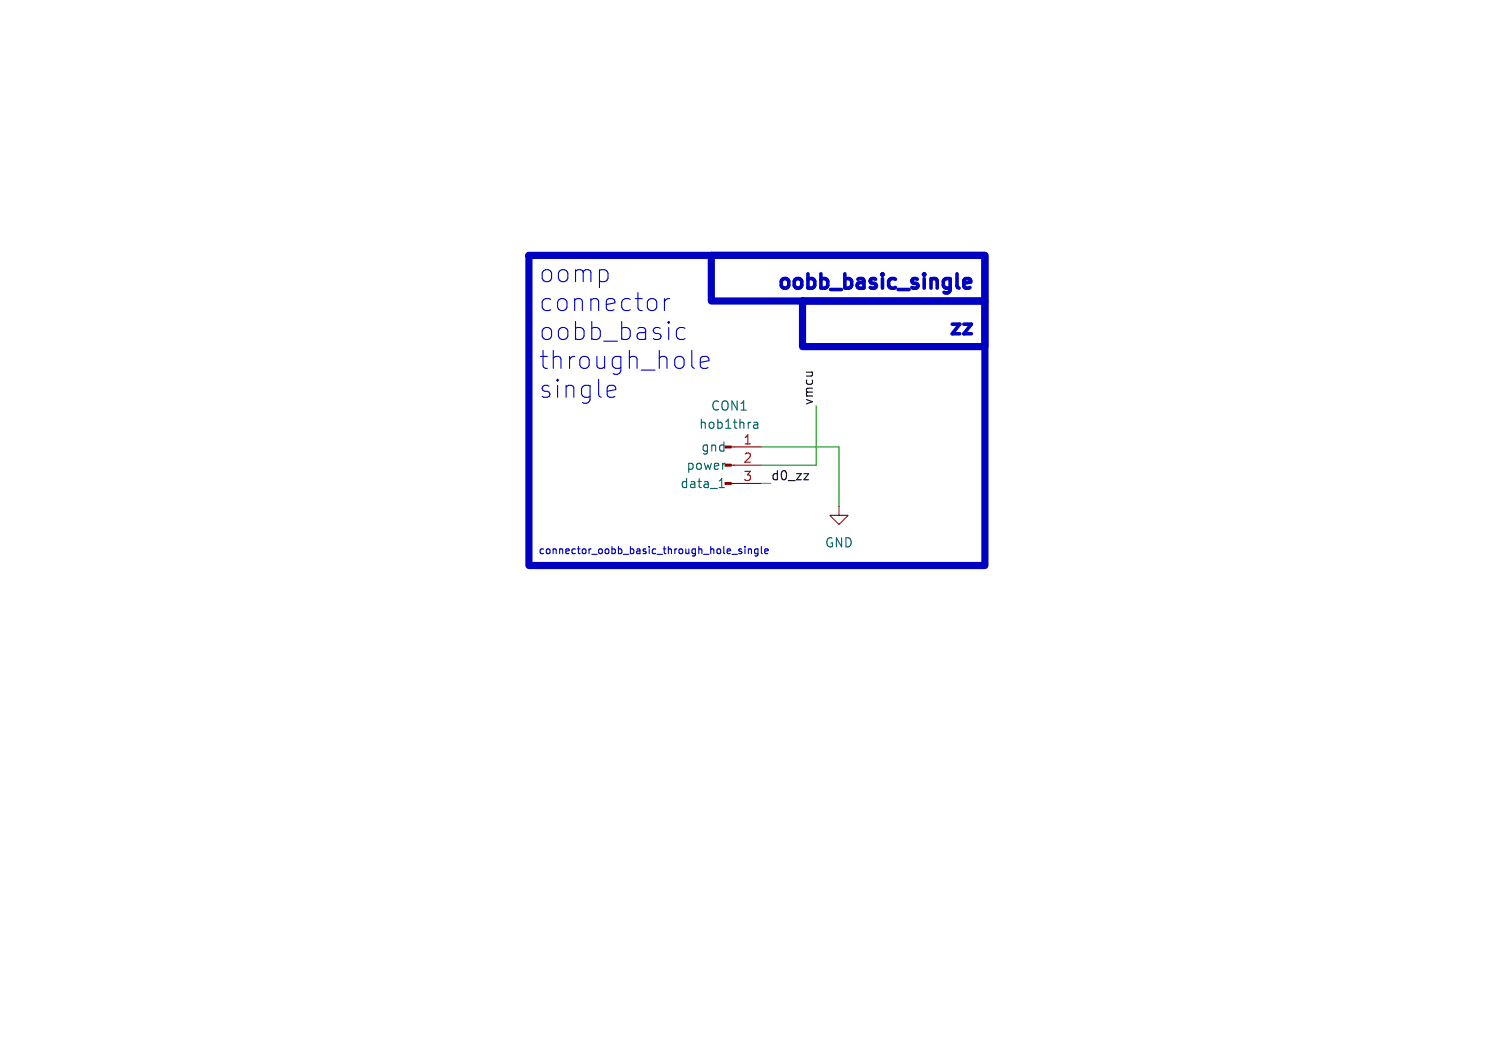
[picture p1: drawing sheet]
<svg xmlns="http://www.w3.org/2000/svg" width="210mm" height="148mm" viewBox="0 0 210 148" stroke-linecap="round" stroke-linejoin="round" font-family="sans-serif">
<path d="M101.8 67.3h4.2M101.8 64.8h4.2M101.8 62.2h4.2M116.8 70.5v1.3h1.3l-1.3 1.2-1.2-1.2h1.2" fill="none" stroke="#840000" stroke-width=".15"/>
<g fill="#840000" stroke="#840000" stroke-width=".15">
<path d="M101 67.2h.8v.2h-.8z"/>
<path d="M101 64.6h.8v.3h-.8z"/>
<path d="M101 62.1h.8v.3h-.8z"/>
</g>
<path d="M105 58.8h.5v.8M105.5 59.1l-.4 .1a.25 .25 0 0 0-.2 .2 .25 .25 0 0 0 .2 .2h.4M100.2 67.9h.7M100.3 66.9l.2-.3v1.3M100.9 64.5h.1" fill="none" stroke="#006464" stroke-width=".15"/>
<path d="M112 66h.6l-.6 .8h.6" fill="none" stroke="#0f0f0f" stroke-width=".15"/>
<path d="M134.2 39.5l1-.2-.1-.4-.6-.1-.3 .3v.7l.1 .2 .2 .1 .6-.1M134.2 45.1h1.1l-1.1 1.4h1.1" fill="none" stroke="#0000c2" stroke-width=".5"/>
<g fill="none" stroke="#0000c2" stroke-width=".15">
<path d="M84.9 53.6h.5l.2 .2 .1 .4-1.1 .3M85.6 55.2l-.2 .1h-.5M91.3 41.8l.2 .3v.7l-.2 .2M92.5 41.6v1.6M93.2 41.6a.64 .64 0 0 0-.7 .5M95.4 45.7l-.3-.1h-.4l-.4 .2-.1 .3v.7l.2 .3 .3 .2h.4l.3-.2M96.3 48.8v2.1l.2 .3 .2 .1M97.5 50.5l1.2-.3-.1-.5-.2-.1h-.5l-.3 .1-.1 .3v.9l.1 .3 .3 .1h.5l.2-.1M101.9 77.2h.8M103.3 76.5l-.3-.1-.1 .2v.1l.4 .1v.2h-.4M103.7 76.1v.1M103.7 76.4v.7"/>
<path d="M104.2 76.5l.2-.1 .2 .1v.6M104.2 76.4v.7M105.6 76.5l-.3-.1-.2 .2 .1 .4h.4M105.6 76.4v.8l-.2 .2h-.3M106 76.1v.8l.2 .2M106.5 76.8l.5-.1-.1-.2-.3-.1-.1 .2 .1 .4h.3"/>
</g>
<path d="M73.7 35.6h63.5v43.1h-63.5zM99.1 35.6h38.1v6.3h-38.1zM111.8 41.9h25.4v6.4h-25.4z" fill="none" stroke="#0000c2" stroke-width="1"/>
<path d="M113.7 56.5v8.3h-7.7M106 67.3h1.3M106 62.2h10.8v8.3" fill="none" stroke="#009600" stroke-width=".15"/>
<g font-size="3.5" fill="#0000c2">
<text x="74.9" y="39.5">oomp</text>
<text x="74.9" y="43.6">connector</text>
<text x="74.9" y="47.6">oobb_basic</text>
<text x="74.9" y="51.6">through_hole</text>
<text x="74.9" y="55.6">single</text>
</g>
<g font-size="2.8" fill="#0000c2">
<text x="107.6" y="40.4">oobb_basic_single</text>
<text x="131.6" y="46.7">zz</text>
</g>
<g font-size="1.8" fill="#006464">
<text x="97.3" y="59.9">hob1thra</text>
<text x="98.9" y="57.4">CON1</text>
<text x="95.5" y="65.6">power</text>
<text x="97.6" y="63.1">gnd</text>
<text x="94.7" y="68.2">data_1</text>
<text x="114.8" y="76.4">GND</text>
</g>
<g font-size="1.8" fill="#0f0f0f">
<text x="113.3" y="56.5" transform="rotate(-90 113.3 56.5)">vmcu</text>
<text x="107.3" y="67">d0_zz</text>
</g>
<g font-size="1.8" fill="#a90000">
<text x="103.4" y="62">1</text>
<text x="103.4" y="64.5">2</text>
<text x="103.4" y="67.1">3</text>
</g>
<text font-size="1.4" fill="#0000c2" x="74.9" y="77.2">connector_oobb_basic_through_hole_single</text>
</svg>
